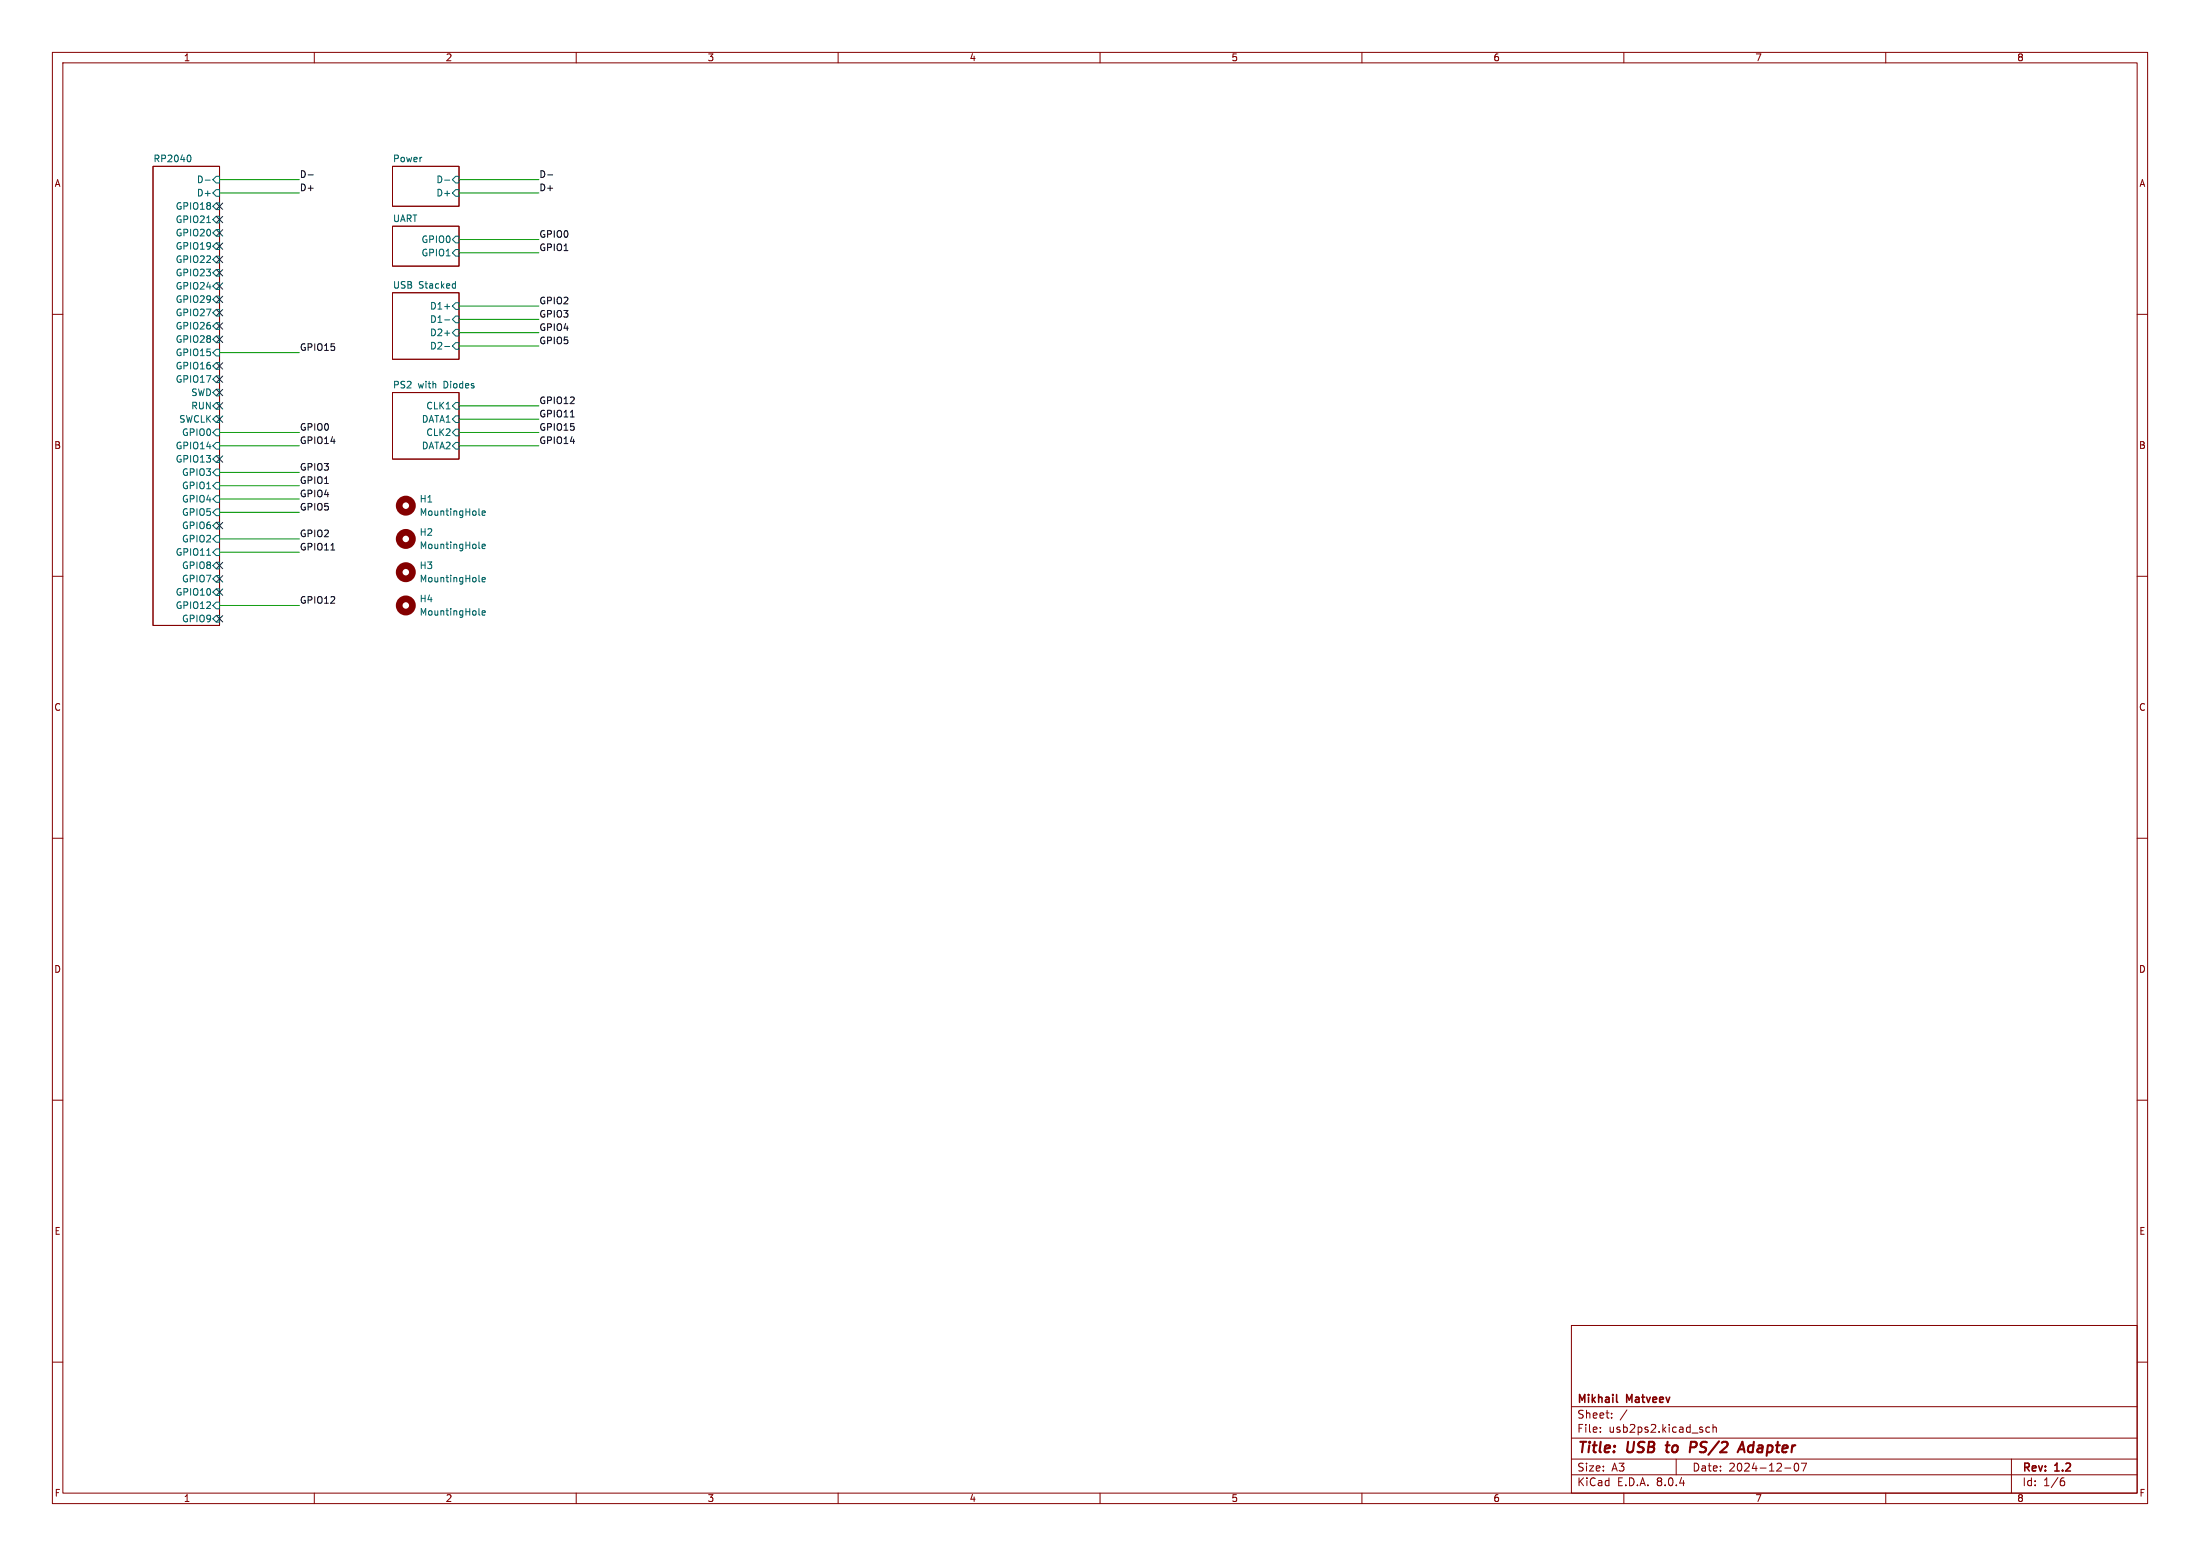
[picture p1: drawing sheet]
<svg xmlns="http://www.w3.org/2000/svg" width="420mm" height="297mm" viewBox="0 0 420 297" stroke-linecap="round" stroke-linejoin="round" font-family="sans-serif">
<g fill="none" stroke="#840000" stroke-width=".19">
<path d="M10 10h400v277h-400zM12 12h396v273h-396zM60 10v2M110 10v2M160 10v2M210 10v2M260 10v2M310 10v2M360 10v2M29.2 31.8h12.7v87.6h-12.7zM74.9 31.8h12.7v7.6h-12.7zM10 60h2"/>
<path d="M74.9 43.2h12.7v7.6h-12.7zM74.9 55.9h12.7v12.7h-12.7zM408 60h2M74.9 74.9h12.7v12.7h-12.7zM10 110h2M408 110h2M10 160h2M408 160h2M10 210h2M408 210h2M10 260h2M300 253h108v32h-108z"/>
<path d="M408 260h2M300 278.5h108M300 274.5h108M300 268.5h108M305.5 273.2v.2M305.5 272.5v.1M307.7 270.5v.2M307.7 269.8v.1M310.6 269.1l-1.3 1.9M320 278.5v3M326.4 272.5l-.5-.1-.2 .3 .1 .6h.6M327 272.5l.2-.1 .4 .1 .1 .9"/>
<path d="M327 271.9v1.5M342.7 279.4a.81 .81 0 0 0 .3 1.4l.2-.2 .2-.4-.2-.8M344.9 279.3l-.7 1.5M384 278.5v6.5M60 285v2M110 285v2M160 285v2M210 285v2M260 285v2M300 281.5h108M310 285v2M340.7 280.2h1.2"/>
<path d="M360 285v2M393.6 282.7h.3l.3 .2-.1 .5-.5 .2M394 282.1l-.4 .1"/>
</g>
<path d="M318 275.9h.7M318.3 275.2l-.2 1.7 .3 .3M323.6 275.2h-.8l-.2 2M323.7 276.2l-1 .1M331.7 277.2l.9-2 .4 2M332 276.6h.9" fill="none" stroke="#840000" stroke-width=".4"/>
<path d="M308.6 267.5l.2 .2" fill="none" stroke="#840000" stroke-width=".3"/>
<g fill="none" stroke="#006464" stroke-width=".19">
<path d="M36.1 29.6a.8 .8 0 0 1 0 1.3M39.2 34.4h.9M41.3 33.7h.6v1.2h-.6l-.7-.6zM41.3 36.2h.6v1.3h-.6l-.7-.7zM41.3 38.7h.6v1.3h-.6l-.7-.6zM84.9 34.4h1M87 33.7h.6v1.2h-.6l-.6-.6zM87 36.2h.6v1.3h-.6l-.6-.7zM39.5 42.5h.7M41.3 41.3h.6v1.2h-.6l-.7-.6zM41.3 43.8h.6v1.3h-.6l-.7-.6zM41.3 46.4h.6v1.2h-.6l-.7-.6z"/>
<path d="M41.3 48.9h.6v1.3h-.6l-.7-.7zM41.3 51.4h.6v1.3h-.6l-.7-.6zM41.3 54h.6v1.2h-.6l-.7-.6zM41.3 56.5h.6v1.3h-.6l-.7-.6zM41.3 59.1h.6v1.2h-.6l-.7-.6zM84.9 58.5h1M86.6 54.2h.3M86.9 53.7v1.3M86.9 54.9l-.3 .1M87 45.1h.6v1.3h-.6l-.6-.7zM87 47.6h.6v1.3h-.6l-.6-.6zM87 57.8h.6v1.3h-.6l-.6-.7z"/>
<path d="M41.3 61.6h.6v1.3h-.6l-.7-.7zM41.3 64.1h.6v1.3h-.6l-.7-.6zM41.3 66.7h.6v1.2h-.6l-.7-.6zM41.3 69.2h.6v1.3h-.6l-.7-.6zM41.3 71.8h.6v1.2h-.6l-.7-.6zM41.3 74.3h.6v1.3h-.6l-.7-.7zM41.3 76.8h.6v1.3h-.6l-.7-.6zM41.3 79.4h.6v1.2h-.6l-.7-.6zM84.9 61.1h1M84.9 63.6h1M84.9 66.1h1M87 76.8h.6v1.3h-.6l-.6-.6z"/>
<path d="M87 79.4h.6v1.2h-.6l-.6-.6zM87 60.3h.6v1.3h-.6l-.6-.6zM87 62.9h.6v1.2h-.6l-.6-.6zM87 65.4h.6v1.3h-.6l-.6-.7zM41.3 81.9h.6v1.3h-.6l-.7-.6zM41.3 84.5h.6v1.2h-.6l-.7-.6zM41.3 87h.6v1.3h-.6l-.7-.7zM41.3 89.5h.6v1.3h-.6l-.7-.6zM41.3 92.1h.6v1.2h-.6l-.7-.6zM41.3 94.6h.6v1.3h-.6l-.7-.6zM41.3 97.2h.6v1.2h-.6l-.7-.6zM41.3 99.7h.6v1.3h-.6l-.7-.7z"/>
<path d="M87 84.5h.6v1.2h-.6l-.6-.6zM87 81.9h.6v1.3h-.6l-.6-.6zM91.4 98.2l.2 .2M92 97.9l.6-.1v-.2l-.4-.1-.2 .2 .1 .6h.5M39.5 106h.7M41.3 102.2h.6v1.3h-.6l-.7-.6zM41.3 104.8h.6v1.2h-.6l-.7-.6zM41.3 107.3h.6v1.3h-.6l-.7-.6zM41.3 109.9h.6v1.2h-.6l-.7-.6zM41.3 112.4h.6v1.3h-.6l-.7-.7zM41.3 114.9h.6v1.3h-.6l-.7-.6zM41.3 117.5h.6v1.2h-.6l-.7-.6z"/>
<path d="M91.4 110.9l.2 .2M91.4 104.5l.2 .2M91.4 117.2l.2 .2M92 104.3l.6-.1v-.3h-.4l-.2 .2 .1 .6h.5M92 110.6l.6-.1v-.2l-.4-.1-.2 .2 .1 .6h.5M92 117l.6-.1v-.3h-.4l-.2 .2 .1 .6h.5"/>
</g>
<g fill="none" stroke="#840000" stroke-width="1.3">
<circle cx="77.5" cy="96.5" r="1.27"/>
<circle cx="77.5" cy="115.6" r="1.27"/>
<circle cx="77.5" cy="109.2" r="1.27"/>
<circle cx="77.5" cy="102.9" r="1.27"/>
</g>
<path d="M58.8 33.4h1M104.5 33.4h1M108.9 79.6h.7M63.2 105h.7" fill="none" stroke="#0f0f0f" stroke-width=".19"/>
<g fill="none" stroke="#009600" stroke-width=".19">
<path d="M41.9 34.3h15.2M41.9 36.8h15.2M87.6 34.3h15.3M87.6 36.8h15.3M87.6 48.3h15.3M87.6 58.4h15.3M87.6 45.7h15.3M41.9 67.3h15.2M87.6 77.5h15.3M87.6 61h15.3M87.6 63.5h15.3M87.6 66h15.3"/>
<path d="M41.9 97.8h15.2M41.9 95.3h15.2M41.9 82.6h15.2M41.9 85.1h15.2M41.9 92.7h15.2M41.9 90.2h15.2M87.6 80h15.3M87.6 82.6h15.3M87.6 85.1h15.3M41.9 102.9h15.2M41.9 105.4h15.2M41.9 115.6h15.2"/>
</g>
<g fill="none" stroke="#000084" stroke-width=".19">
<path d="M41.3 38.8l1.2 1.2M42.5 38.8l-1.2 1.2M41.3 43.8l1.2 1.3M41.3 46.4l1.2 1.2M41.3 56.5l1.2 1.3M41.3 54l1.2 1.2M41.3 59.1l1.2 1.2M41.3 41.3l1.2 1.2M41.3 51.5l1.2 1.2M41.3 48.9l1.2 1.2M42.5 43.8l-1.2 1.3M42.5 46.4l-1.2 1.2"/>
<path d="M42.5 56.5l-1.2 1.3M42.5 54l-1.2 1.2M42.5 59.1l-1.2 1.2M42.5 41.3l-1.2 1.2M42.5 51.5l-1.2 1.2M42.5 48.9l-1.2 1.2M41.3 71.8l1.2 1.2M41.3 69.2l1.2 1.3M41.3 64.2l1.2 1.2M41.3 61.6l1.2 1.2M41.3 74.3l1.2 1.2M41.3 79.4l1.2 1.2"/>
<path d="M41.3 76.9l1.2 1.2M42.5 71.8l-1.2 1.2M42.5 69.2l-1.2 1.3M42.5 64.2l-1.2 1.2M42.5 61.6l-1.2 1.2M42.5 74.3l-1.2 1.2M42.5 79.4l-1.2 1.2M42.5 76.9l-1.2 1.2M41.3 99.7l1.2 1.2M41.3 87l1.2 1.2M42.5 99.7l-1.2 1.2M42.5 87l-1.2 1.2"/>
<path d="M41.3 112.4l1.2 1.2M41.3 107.3l1.2 1.3M41.3 109.9l1.2 1.2M41.3 117.5l1.2 1.2M42.5 112.4l-1.2 1.2M42.5 107.3l-1.2 1.3M42.5 109.9l-1.2 1.2M42.5 117.5l-1.2 1.2"/>
</g>
<g font-size="2.8" fill="#840000">
<text x="301" y="277.9">Title:</text>
<text x="310.6" y="277.9">USB</text>
<text x="319" y="277.9">to</text>
<text x="324.2" y="277.9">PS/2</text>
<text x="334.5" y="277.9">Adapter</text>
</g>
<g font-size="2.1" fill="#840000">
<text x="301" y="268.2">Mikhail</text>
<text x="310.6" y="268.2">Matveev</text>
<text x="301" y="273.7">File:</text>
<text x="301" y="271">Sheet:</text>
<text x="307.1" y="273.7">usb2ps2.kicad_sch</text>
<text x="301" y="281.1">Size:</text>
<text x="307.6" y="281.1">A3</text>
<text x="323" y="281.1">Date:</text>
<text x="330" y="281.1">2024-12-07</text>
<text x="386" y="281.3">Rev:</text>
<text x="392.4" y="281.3">1.2</text>
<text x="301" y="283.9">KiCad</text>
<text x="308.7" y="283.9">E.D.A.</text>
<text x="316.3" y="283.9">8.0.4</text>
<text x="386" y="283.9">Id:</text>
<text x="390.1" y="283.9">1/6</text>
</g>
<g font-size="1.8" fill="#840000">
<text x="35" y="11.9">1</text>
<text x="85" y="11.9">2</text>
<text x="135" y="11.9">3</text>
<text x="185" y="11.9">4</text>
<text x="235" y="11.9">5</text>
<text x="285" y="11.9">6</text>
<text x="335" y="11.9">7</text>
<text x="385" y="11.9">8</text>
<text x="10.3" y="35.9">A</text>
<text x="408.3" y="35.9">A</text>
<text x="10.3" y="85.9">B</text>
<text x="408.2" y="85.9">B</text>
<text x="10.3" y="135.9">C</text>
<text x="408.2" y="135.9">C</text>
<text x="10.3" y="185.9">D</text>
<text x="408.2" y="185.9">D</text>
<text x="10.3" y="235.9">E</text>
<text x="408.3" y="235.9">E</text>
<text x="10.3" y="285.9">F</text>
<text x="35" y="286.9">1</text>
<text x="85" y="286.9">2</text>
<text x="135" y="286.9">3</text>
<text x="185" y="286.9">4</text>
<text x="235" y="286.9">5</text>
<text x="285" y="286.9">6</text>
<text x="335" y="286.9">7</text>
<text x="385" y="286.9">8</text>
<text x="408.3" y="285.9">F</text>
</g>
<g font-size="1.8" fill="#006464">
<text x="29.2" y="31">RP2040</text>
<text x="37.5" y="35.2">D-</text>
<text x="74.9" y="31">Power</text>
<text x="83.2" y="35.2">D-</text>
<text x="33.4" y="40.2">GPIO18</text>
<text x="37.5" y="37.7">D+</text>
<text x="83.2" y="37.7">D+</text>
<text x="33.4" y="42.8">GPIO21</text>
<text x="33.4" y="45.3">GPIO20</text>
<text x="33.4" y="47.9">GPIO19</text>
<text x="74.9" y="42.5">UART</text>
<text x="80.4" y="46.6">GPIO0</text>
<text x="33.4" y="50.4">GPIO22</text>
<text x="33.4" y="52.9">GPIO23</text>
<text x="80.4" y="49.1">GPIO1</text>
<text x="33.4" y="55.5">GPIO24</text>
<text x="33.4" y="58">GPIO29</text>
<text x="74.9" y="55.2">USB</text>
<text x="79.9" y="55.2">Stacked</text>
<text x="82" y="59.3">D1+</text>
<text x="33.4" y="60.6">GPIO27</text>
<text x="33.4" y="63.1">GPIO26</text>
<text x="33.4" y="65.6">GPIO28</text>
<text x="82" y="61.8">D1-</text>
<text x="82" y="64.4">D2+</text>
<text x="33.4" y="68.2">GPIO15</text>
<text x="33.4" y="70.7">GPIO16</text>
<text x="82" y="66.9">D2-</text>
<text x="33.4" y="73.3">GPIO17</text>
<text x="36.4" y="75.8">SWD</text>
<text x="74.9" y="74.2">PS2</text>
<text x="79.8" y="74.2">with</text>
<text x="84.8" y="74.2">Diodes</text>
<text x="34.1" y="80.9">SWCLK</text>
<text x="34.7" y="83.4">GPIO0</text>
<text x="36.4" y="78.3">RUN</text>
<text x="80.4" y="80.9">DATA1</text>
<text x="81.3" y="78.3">CLK1</text>
<text x="81.3" y="83.4">CLK2</text>
<text x="33.4" y="86">GPIO14</text>
<text x="33.4" y="88.5">GPIO13</text>
<text x="80.4" y="86">DATA2</text>
<text x="34.7" y="91">GPIO3</text>
<text x="34.7" y="93.6">GPIO1</text>
<text x="34.7" y="96.1">GPIO4</text>
<text x="34.7" y="98.7">GPIO5</text>
<text x="34.7" y="101.2">GPIO6</text>
<text x="80" y="96.1">H1</text>
<text x="80" y="98.7">MountingHole</text>
<text x="33.4" y="106.3">GPIO11</text>
<text x="34.7" y="103.7">GPIO2</text>
<text x="80" y="102.5">H2</text>
<text x="80" y="105">MountingHole</text>
<text x="33.4" y="113.9">GPIO10</text>
<text x="34.7" y="108.8">GPIO8</text>
<text x="34.7" y="111.4">GPIO7</text>
<text x="80" y="108.8">H3</text>
<text x="80" y="111.4">MountingHole</text>
<text x="33.4" y="116.4">GPIO12</text>
<text x="34.7" y="119">GPIO9</text>
<text x="80" y="115.2">H4</text>
<text x="80" y="117.7">MountingHole</text>
</g>
<g font-size="1.8" fill="#0f0f0f">
<text x="57.1" y="34">D-</text>
<text x="102.9" y="34">D-</text>
<text x="57.1" y="36.6">D+</text>
<text x="102.9" y="36.6">D+</text>
<text x="102.9" y="45.5">GPIO0</text>
<text x="102.9" y="48">GPIO1</text>
<text x="102.9" y="58.2">GPIO2</text>
<text x="102.9" y="63.2">GPIO4</text>
<text x="102.9" y="65.8">GPIO5</text>
<text x="102.9" y="60.7">GPIO3</text>
<text x="57.1" y="67">GPIO15</text>
<text x="102.9" y="77.2">GPIO12</text>
<text x="57.1" y="82.3">GPIO0</text>
<text x="102.9" y="79.7">GPIO11</text>
<text x="102.9" y="82.3">GPIO15</text>
<text x="57.1" y="84.8">GPIO14</text>
<text x="57.1" y="89.9">GPIO3</text>
<text x="102.9" y="84.8">GPIO14</text>
<text x="57.1" y="95">GPIO4</text>
<text x="57.1" y="92.4">GPIO1</text>
<text x="57.1" y="97.5">GPIO5</text>
<text x="57.1" y="105.1">GPIO11</text>
<text x="57.1" y="102.6">GPIO2</text>
<text x="57.1" y="115.3">GPIO12</text>
</g>
</svg>
